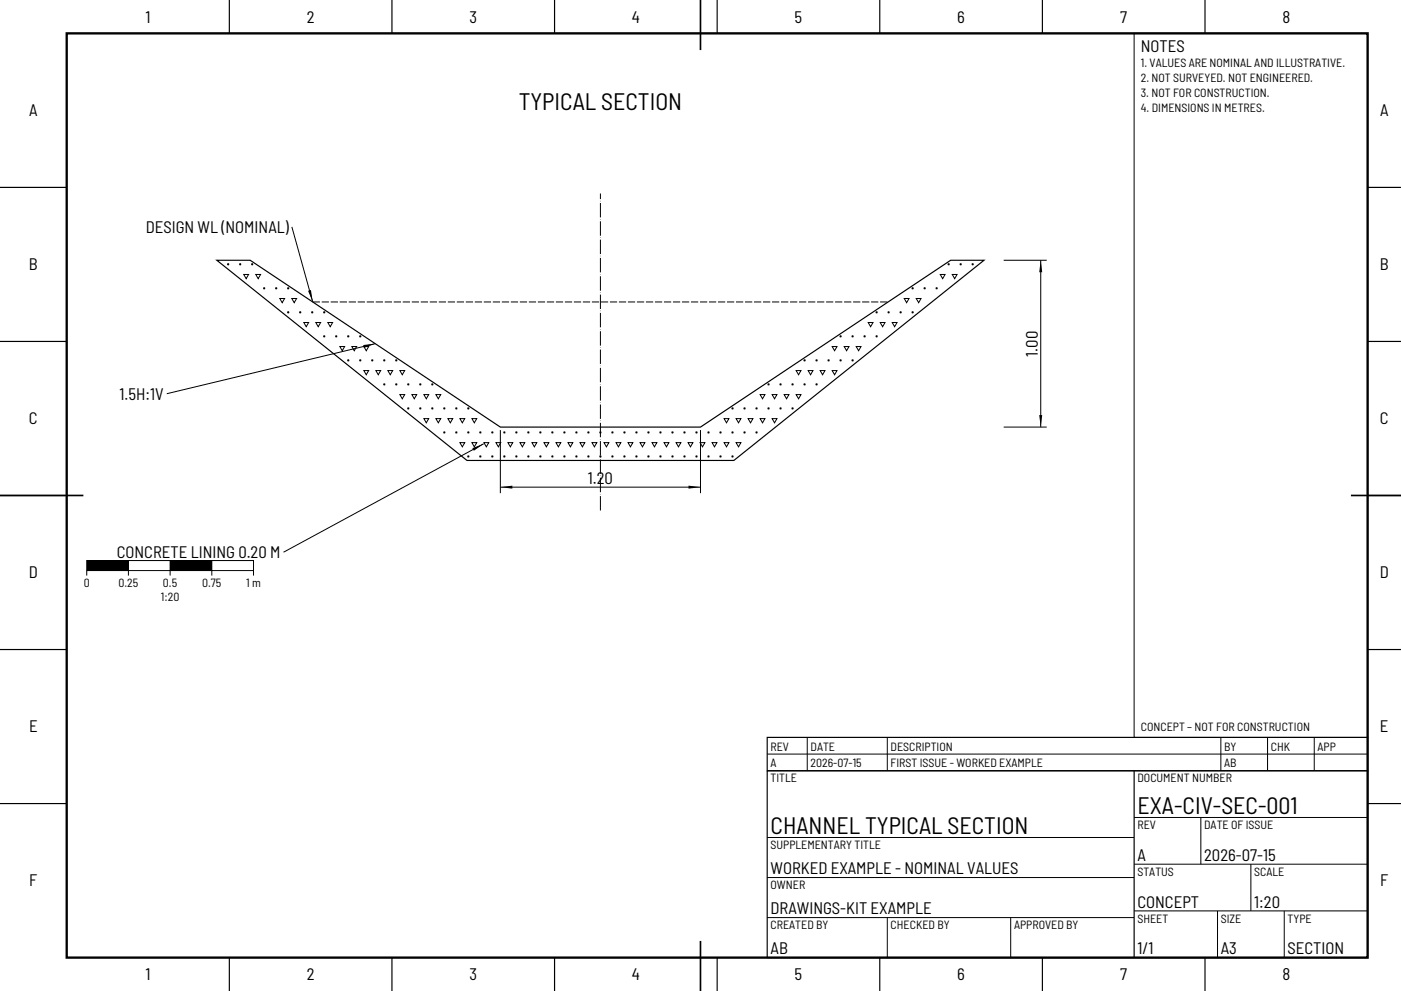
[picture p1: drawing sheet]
<svg xmlns="http://www.w3.org/2000/svg" width="420mm" height="297mm" viewBox="0 0 420 297" stroke-linecap="round" stroke-linejoin="round" font-family="sans-serif">
<path d="M20 10h390v277h-390z" fill="none" stroke="#000" stroke-width=".7" stroke-linecap="butt"/>
<path d="M210 0v15M0 148.5h25M405 148.5h15M210 282v15" fill="none" stroke="#000" stroke-width=".5"/>
<g fill="none" stroke="#000" stroke-width=".3">
<path d="M340 10h70v211h-70zM87.5 68l6.2 22.5M300.9 78h12.9M312 78v50M73.1 82.3h1.4l-.7 1.2zM76.7 82.3h1.4l-.7 1.2zM83.9 89.5h1.4l-.7 1.2zM87.5 89.5h1.4l-.7 1.2zM91.1 96.7h1.4l-.7 1.2zM94.7 96.7h1.4l-.7 1.2zM98.3 96.7h1.4l-.7 1.2zM260.3 96.7h1.4l-.7 1.2z"/>
<path d="M263.9 96.7h1.4l-.7 1.2zM267.5 96.7h1.4l-.7 1.2zM271.1 89.5h1.4l-.7 1.2zM274.7 89.5h1.4l-.7 1.2zM281.9 82.3h1.4l-.7 1.2zM285.5 82.3h1.4l-.7 1.2zM101.9 103.9h1.4l-.7 1.2zM105.5 103.9h1.4l-.7 1.2zM109.1 103.9h1.4l-.7 1.2zM109.1 111.1h1.4l-.7 1.2zM112.5 103l-62.5 15M112.7 111.1h1.4l-.7 1.2z"/>
<path d="M116.3 111.1h1.4l-.7 1.2zM119.9 111.1h1.4l-.7 1.2zM119.9 118.3h1.4l-.7 1.2zM123.5 118.3h1.4l-.7 1.2zM127.1 118.3h1.4l-.7 1.2zM130.7 118.3h1.4l-.7 1.2zM227.9 118.3h1.4l-.7 1.2zM231.5 118.3h1.4l-.7 1.2zM235.1 118.3h1.4l-.7 1.2zM238.7 111.1h1.4l-.7 1.2zM238.7 118.3h1.4l-.7 1.2zM242.3 111.1h1.4l-.7 1.2z"/>
<path d="M245.9 111.1h1.4l-.7 1.2zM249.5 103.9h1.4l-.7 1.2zM249.5 111.1h1.4l-.7 1.2zM253.1 103.9h1.4l-.7 1.2zM256.7 103.9h1.4l-.7 1.2zM127.1 125.5h1.4l-.7 1.2zM130.7 125.5h1.4l-.7 1.2zM134.3 125.5h1.4l-.7 1.2zM137.9 125.5h1.4l-.7 1.2zM137.9 132.7h1.4l-.7 1.2zM141.5 125.5h1.4l-.7 1.2zM141.5 132.7h1.4l-.7 1.2z"/>
<path d="M145 133l-60 32.5M145.1 132.7h1.4l-.7 1.2zM148.7 132.7h1.4l-.7 1.2zM150 128.9v18.9M152.3 132.7h1.4l-.7 1.2zM155.9 132.7h1.4l-.7 1.2zM159.5 132.7h1.4l-.7 1.2zM163.1 132.7h1.4l-.7 1.2zM166.7 132.7h1.4l-.7 1.2zM170.3 132.7h1.4l-.7 1.2zM173.9 132.7h1.4l-.7 1.2zM177.5 132.7h1.4l-.7 1.2z"/>
<path d="M181.1 132.7h1.4l-.7 1.2zM184.7 132.7h1.4l-.7 1.2zM188.3 132.7h1.4l-.7 1.2zM191.9 132.7h1.4l-.7 1.2zM195.5 132.7h1.4l-.7 1.2zM199.1 132.7h1.4l-.7 1.2zM202.7 132.7h1.4l-.7 1.2zM206.3 132.7h1.4l-.7 1.2zM209.9 132.7h1.4l-.7 1.2zM210 128.9v18.9M213.5 132.7h1.4l-.7 1.2zM217.1 125.5h1.4l-.7 1.2z"/>
<path d="M217.1 132.7h1.4l-.7 1.2zM220.7 125.5h1.4l-.7 1.2zM220.7 132.7h1.4l-.7 1.2zM224.3 125.5h1.4l-.7 1.2zM227.9 125.5h1.4l-.7 1.2zM231.5 125.5h1.4l-.7 1.2zM300.9 128h12.9M150 146h60M26 168h50v3h-50zM26 171v1.5M38.5 168v4.5M51 168v4.5"/>
<path d="M63.5 168v4.5M76 171v1.5M230 226h180M242 221v10M266 221v10M366 221v10M380 221v10M394 221v10M230 251h110M340 245h70M340 259h70M360 245v14"/>
<path d="M375 259v14M230 263h110M230 275h110M266 275v12M303 275v12M340 273h70M365 273v14M385 273v14"/>
<circle cx="68.4" cy="79.2" r=".18"/>
<circle cx="72" cy="79.2" r=".18"/>
<circle cx="75.6" cy="79.2" r=".18"/>
<circle cx="284.4" cy="79.2" r=".18"/>
<circle cx="288" cy="79.2" r=".18"/>
<circle cx="291.6" cy="79.2" r=".18"/>
<circle cx="79.2" cy="86.4" r=".18"/>
<circle cx="82.8" cy="86.4" r=".18"/>
<circle cx="86.4" cy="93.6" r=".18"/>
<circle cx="86.4" cy="86.4" r=".18"/>
<circle cx="90" cy="93.6" r=".18"/>
<circle cx="93.6" cy="93.6" r=".18"/>
<circle cx="97.2" cy="93.6" r=".18"/>
<circle cx="262.8" cy="93.6" r=".18"/>
<circle cx="266.4" cy="93.6" r=".18"/>
<circle cx="270" cy="93.6" r=".18"/>
<circle cx="273.6" cy="93.6" r=".18"/>
<circle cx="273.6" cy="86.4" r=".18"/>
<circle cx="277.2" cy="86.4" r=".18"/>
<circle cx="280.8" cy="86.4" r=".18"/>
<circle cx="97.2" cy="100.8" r=".18"/>
<circle cx="100.8" cy="100.8" r=".18"/>
<circle cx="104.4" cy="108" r=".18"/>
<circle cx="104.4" cy="100.8" r=".18"/>
<circle cx="108" cy="108" r=".18"/>
<circle cx="108" cy="100.8" r=".18"/>
<circle cx="111.6" cy="108" r=".18"/>
<circle cx="115.2" cy="108" r=".18"/>
<circle cx="115.2" cy="115.2" r=".18"/>
<circle cx="118.8" cy="108" r=".18"/>
<circle cx="118.8" cy="115.2" r=".18"/>
<circle cx="122.4" cy="115.2" r=".18"/>
<circle cx="126" cy="115.2" r=".18"/>
<circle cx="129.6" cy="115.2" r=".18"/>
<circle cx="230.4" cy="115.2" r=".18"/>
<circle cx="234" cy="115.2" r=".18"/>
<circle cx="237.6" cy="115.2" r=".18"/>
<circle cx="241.2" cy="108" r=".18"/>
<circle cx="241.2" cy="115.2" r=".18"/>
<circle cx="244.8" cy="108" r=".18"/>
<circle cx="244.8" cy="115.2" r=".18"/>
<circle cx="248.4" cy="108" r=".18"/>
<circle cx="252" cy="108" r=".18"/>
<circle cx="252" cy="100.8" r=".18"/>
<circle cx="255.6" cy="108" r=".18"/>
<circle cx="255.6" cy="100.8" r=".18"/>
<circle cx="259.2" cy="100.8" r=".18"/>
<circle cx="262.8" cy="100.8" r=".18"/>
<circle cx="122.4" cy="122.4" r=".18"/>
<circle cx="126" cy="122.4" r=".18"/>
<circle cx="129.6" cy="122.4" r=".18"/>
<circle cx="133.2" cy="129.6" r=".18"/>
<circle cx="133.2" cy="122.4" r=".18"/>
<circle cx="136.8" cy="129.6" r=".18"/>
<circle cx="136.8" cy="122.4" r=".18"/>
<circle cx="140.4" cy="129.6" r=".18"/>
<circle cx="140.4" cy="136.8" r=".18"/>
<circle cx="140.4" cy="122.4" r=".18"/>
<circle cx="144" cy="129.6" r=".18"/>
<circle cx="144" cy="136.8" r=".18"/>
<circle cx="147.6" cy="136.8" r=".18"/>
<circle cx="147.6" cy="129.6" r=".18"/>
<circle cx="151.2" cy="129.6" r=".18"/>
<circle cx="151.2" cy="136.8" r=".18"/>
<circle cx="154.8" cy="136.8" r=".18"/>
<circle cx="154.8" cy="129.6" r=".18"/>
<circle cx="158.4" cy="129.6" r=".18"/>
<circle cx="158.4" cy="136.8" r=".18"/>
<circle cx="162" cy="136.8" r=".18"/>
<circle cx="162" cy="129.6" r=".18"/>
<circle cx="165.6" cy="129.6" r=".18"/>
<circle cx="165.6" cy="136.8" r=".18"/>
<circle cx="169.2" cy="129.6" r=".18"/>
<circle cx="169.2" cy="136.8" r=".18"/>
<circle cx="172.8" cy="129.6" r=".18"/>
<circle cx="172.8" cy="136.8" r=".18"/>
<circle cx="176.4" cy="129.6" r=".18"/>
<circle cx="176.4" cy="136.8" r=".18"/>
<circle cx="180" cy="129.6" r=".18"/>
<circle cx="180" cy="136.8" r=".18"/>
<circle cx="183.6" cy="129.6" r=".18"/>
<circle cx="183.6" cy="136.8" r=".18"/>
<circle cx="187.2" cy="129.6" r=".18"/>
<circle cx="187.2" cy="136.8" r=".18"/>
<circle cx="190.8" cy="129.6" r=".18"/>
<circle cx="190.8" cy="136.8" r=".18"/>
<circle cx="194.4" cy="129.6" r=".18"/>
<circle cx="194.4" cy="136.8" r=".18"/>
<circle cx="198" cy="136.8" r=".18"/>
<circle cx="198" cy="129.6" r=".18"/>
<circle cx="201.6" cy="129.6" r=".18"/>
<circle cx="201.6" cy="136.8" r=".18"/>
<circle cx="205.2" cy="136.8" r=".18"/>
<circle cx="205.2" cy="129.6" r=".18"/>
<circle cx="208.8" cy="136.8" r=".18"/>
<circle cx="208.8" cy="129.6" r=".18"/>
<circle cx="212.4" cy="136.8" r=".18"/>
<circle cx="212.4" cy="129.6" r=".18"/>
<circle cx="216" cy="129.6" r=".18"/>
<circle cx="216" cy="136.8" r=".18"/>
<circle cx="219.6" cy="129.6" r=".18"/>
<circle cx="219.6" cy="136.8" r=".18"/>
<circle cx="219.6" cy="122.4" r=".18"/>
<circle cx="223.2" cy="129.6" r=".18"/>
<circle cx="223.2" cy="122.4" r=".18"/>
<circle cx="226.8" cy="129.6" r=".18"/>
<circle cx="226.8" cy="122.4" r=".18"/>
<circle cx="230.4" cy="122.4" r=".18"/>
<circle cx="234" cy="122.4" r=".18"/>
<circle cx="237.6" cy="122.4" r=".18"/>
</g>
<g fill="none" stroke="#000" stroke-width=".35">
<path d="M68.7 0v10M117.5 0v10M166.2 0v10M215 0v10M263.7 0v10M312.5 0v10M361.2 0v10M0 56.2h20M410 56.2h10M65 78h10l75 50h60l75-50h10l-75 60h-80zM0 102.3h20M410 102.3h10"/>
<path d="M0 148.5h20M410 148.5h10M0 194.7h20M410 194.7h10M230 221h180v10h-180zM230 231h180v56h-180zM340 231v56M0 240.8h20M410 240.8h10M68.7 287v10M117.5 287v10M166.2 287v10"/>
<path d="M215 287v10M263.7 287v10M312.5 287v10M361.2 287v10"/>
</g>
<path d="M180 153v-95" fill="none" stroke="#000" stroke-width=".3" stroke-dasharray="4.3 .5 .1 .5" stroke-linecap="butt"/>
<path d="M93.7 90.5h172.5" fill="none" stroke="#000" stroke-width=".3" stroke-dasharray="2.2 .5" stroke-linecap="butt"/>
<g fill="#000">
<path d="M312 78l.4 3.6h-.9zM92.4 87.2l.8-.3 .5 3.6zM108.9 103.4l3.6-.4-3.4 1.3zM141.6 134.3l3.4-1.3-3 2.1zM311.5 124.4h.9l-.4 3.6zM150 146l3.6-.5v.9zM206.4 145.5l3.6 .5-3.6 .4z"/>
<path d="M26 168h12.5v3h-12.5z" fill-rule="evenodd"/>
<path d="M51 168h12.5v3h-12.5z" fill-rule="evenodd"/>
</g>
<g font-size="7.1">
<text x="155.5" y="33">TYPICAL SECTION</text>
<text x="341" y="244">EXA-CIV-SEC-001</text>
<text x="231" y="250">CHANNEL TYPICAL SECTION</text>
</g>
<g font-size="5">
<text x="43.6" y="6.7">1</text>
<text x="92" y="6.7">2</text>
<text x="140.7" y="6.7">3</text>
<text x="189.4" y="6.7">4</text>
<text x="238.2" y="6.7">5</text>
<text x="287" y="6.7">6</text>
<text x="335.8" y="6.7">7</text>
<text x="384.4" y="6.7">8</text>
<text x="342" y="15.5">NOTES</text>
<text x="8.7" y="34.8">A</text>
<text x="413.7" y="34.8">A</text>
<text x="43.7" y="69.7">DESIGN WL (NOMINAL)</text>
<text x="8.7" y="81">B</text>
<text x="413.6" y="81">B</text>
<text x="311.1" y="106.9" transform="rotate(-90 311.1 106.9)">1.00</text>
<text x="35.8" y="119.7">1.5H:1V</text>
<text x="8.7" y="127.2">C</text>
<text x="413.7" y="127.2">C</text>
<text x="176.2" y="145.1">1.20</text>
<text x="35" y="167.2">CONCRETE LINING 0.20 M</text>
<text x="8.6" y="173.3">D</text>
<text x="413.6" y="173.3">D</text>
<text x="8.7" y="219.5">E</text>
<text x="413.7" y="219.5">E</text>
<text x="341" y="258">A</text>
<text x="361" y="258">2026-07-15</text>
<text x="231" y="262">WORKED EXAMPLE - NOMINAL VALUES</text>
<text x="8.8" y="265.7">F</text>
<text x="413.8" y="265.7">F</text>
<text x="231" y="274">DRAWINGS-KIT EXAMPLE</text>
<text x="341" y="272">CONCEPT</text>
<text x="376" y="272">1:20</text>
<text x="231" y="286">AB</text>
<text x="341" y="286">1/1</text>
<text x="366" y="286">A3</text>
<text x="386" y="286">SECTION</text>
<text x="43.6" y="293.7">1</text>
<text x="92" y="293.7">2</text>
<text x="140.7" y="293.7">3</text>
<text x="189.4" y="293.7">4</text>
<text x="238.2" y="293.7">5</text>
<text x="287" y="293.7">6</text>
<text x="335.8" y="293.7">7</text>
<text x="384.4" y="293.7">8</text>
</g>
<g font-size="3.6">
<text x="342" y="20">1. VALUES ARE NOMINAL AND ILLUSTRATIVE.</text>
<text x="342" y="24.5">2. NOT SURVEYED. NOT ENGINEERED.</text>
<text x="342" y="29">3. NOT FOR CONSTRUCTION.</text>
<text x="342" y="33.5">4. DIMENSIONS IN METRES.</text>
<text x="25.1" y="176">0</text>
<text x="35.5" y="176">0.25</text>
<text x="48.2" y="180">1:20</text>
<text x="48.9" y="176">0.5</text>
<text x="60.6" y="176">0.75</text>
<text x="73.8" y="176">1 m</text>
<text x="342" y="219">CONCEPT – NOT FOR CONSTRUCTION</text>
<text x="231" y="225">REV</text>
<text x="243" y="225">DATE</text>
<text x="267" y="225">DESCRIPTION</text>
<text x="367" y="225">BY</text>
<text x="381" y="225">CHK</text>
<text x="395" y="225">APP</text>
<text x="231" y="230">A</text>
<text x="243" y="230">2026-07-15</text>
<text x="267" y="230">FIRST ISSUE - WORKED EXAMPLE</text>
<text x="367" y="230">AB</text>
<text x="231" y="234.5">TITLE</text>
<text x="341" y="234.5">DOCUMENT NUMBER</text>
<text x="341" y="248.5">REV</text>
<text x="361" y="248.5">DATE OF ISSUE</text>
<text x="231" y="254.5">SUPPLEMENTARY TITLE</text>
<text x="341" y="262.5">STATUS</text>
<text x="376" y="262.5">SCALE</text>
<text x="231" y="266.5">OWNER</text>
<text x="231" y="278.5">CREATED BY</text>
<text x="267" y="278.5">CHECKED BY</text>
<text x="304" y="278.5">APPROVED BY</text>
<text x="341" y="276.5">SHEET</text>
<text x="366" y="276.5">SIZE</text>
<text x="386" y="276.5">TYPE</text>
</g>
</svg>
